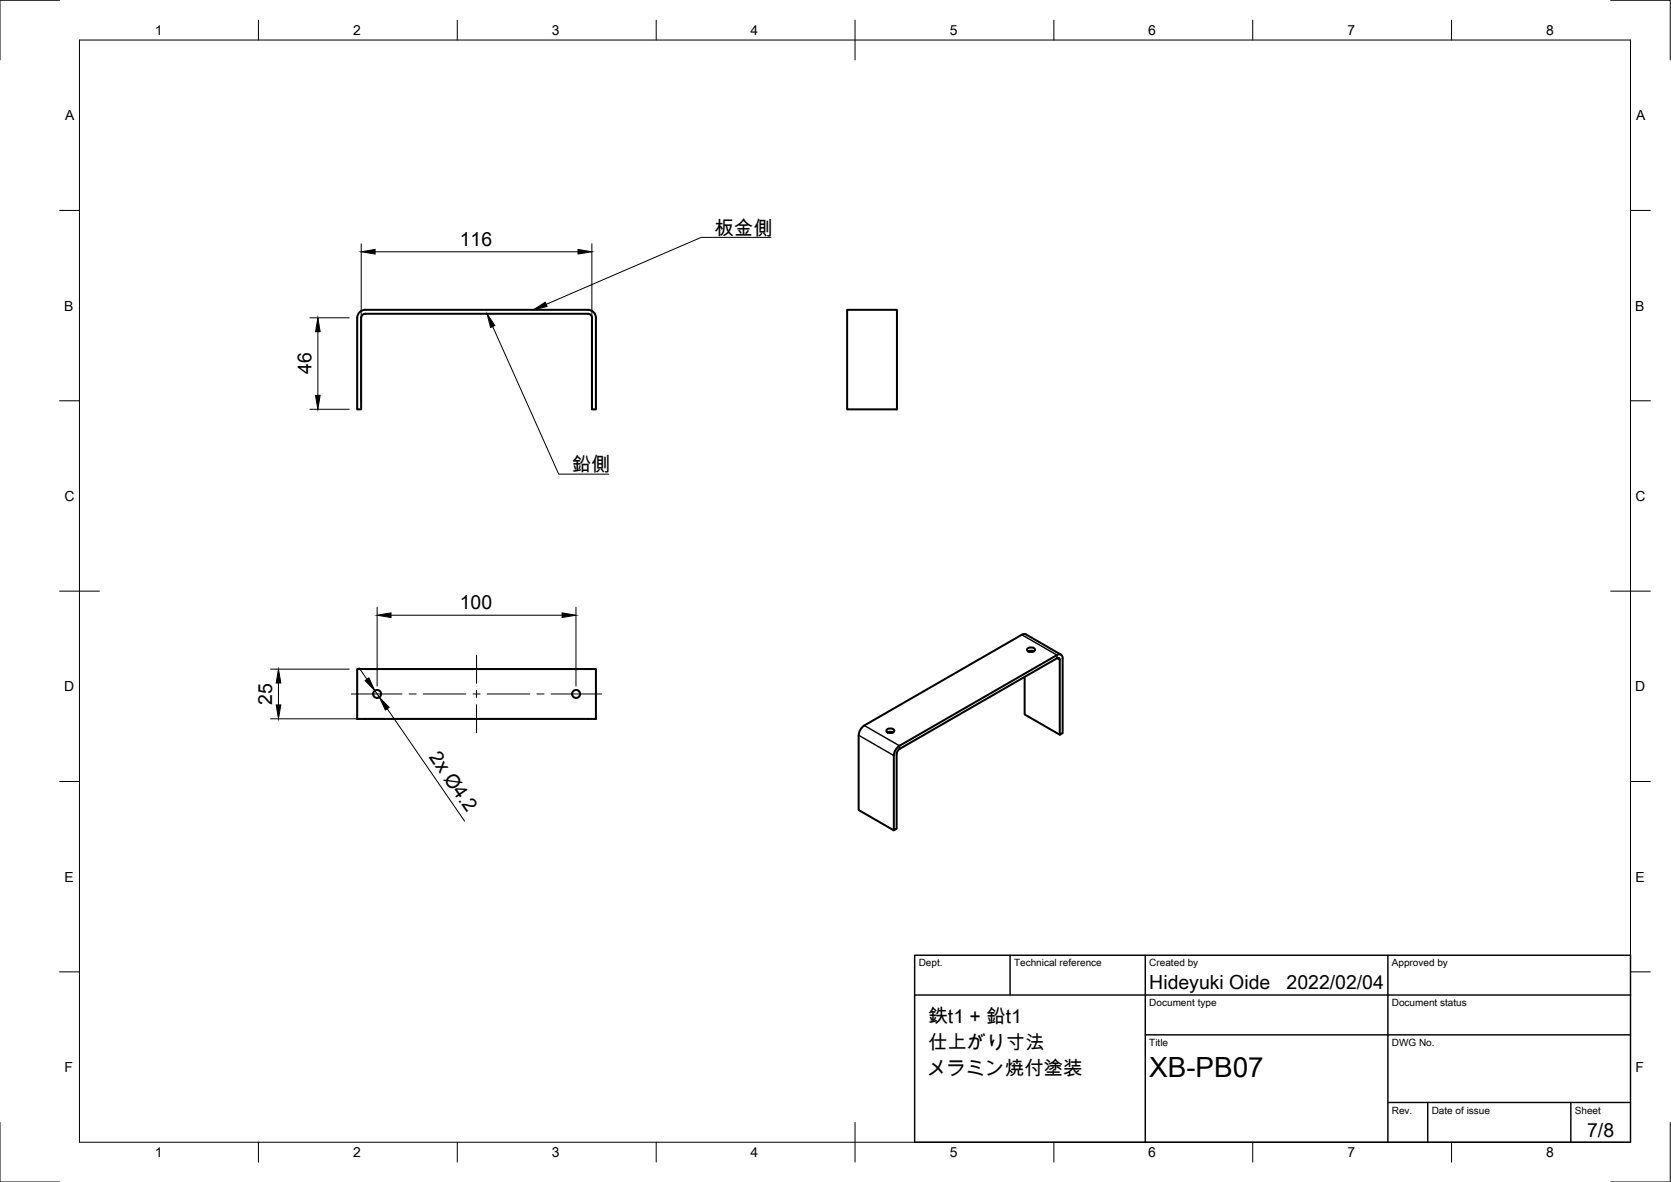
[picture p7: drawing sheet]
<svg xmlns="http://www.w3.org/2000/svg" width="420mm" height="297mm" viewBox="0 0 420 297" stroke-linecap="round" stroke-linejoin="round" font-family="sans-serif">
<g fill="none" stroke="#000" stroke-width=".51">
<path d="M89.8 79.9v23h1v-23M89.8 79.9a2 2 0 0 1 2-2h56a2 2 0 0 1 2 2M90.8 79.9a1.01 1.01 0 0 1 1-1h56a1.01 1.01 0 0 1 1 1M148.8 79.9v23h1v-23M213 77.9h12.5v25h-12.5zM256.9 159.5l-39.6 22.8-1 1.1-.4 1.4v18.8l8.8 5.1M256.9 159.5l.6-.2 .4 .1 8.9 5.1M89.8 168.1h60v12.6h-60zM257.6 170.1v9.4l8.9 5.1M258.3 163.1l.9-.4a.73 .73 0 0 1 1 .8l-1 .4a.73 .73 0 0 1-.9-.8zM258.5 163.7l.7-.2 .7 .2M267.2 165.4v18.8l-.7 .4v-18.8l-.1-.3-.3-.2-39.9 22.9-.5 .5-.2 .7"/>
<path d="M267.2 165.4a.86 .86 0 0 0-.4-.9 .86 .86 0 0 0-1 .1l-39.6 22.8-1 1.1-.4 1.4M222.9 183.4l1-.3a.73 .73 0 0 1 .9 .8l-.9 .3a.73 .73 0 0 1-1-.8zM223.2 184.1l.7-.2 .7 .2M225.4 189.4v18.9l-.7 .4v-18.8"/>
<circle cx="94.8" cy="174.4" r="1.01"/>
<circle cx="144.9" cy="174.4" r="1.01"/>
</g>
<path d="M256.9 159.5l8.9 5.1v.8l.7 .4M215.9 184.8l8.8 5.1M217.3 182.3l8.9 5.1v.8" fill="none" stroke="#000" stroke-width=".36"/>
<!-- layer: Border -->
<g fill="none" stroke="#000" stroke-width=".25">
<path d="M15 .1h-15v15M20 10.1h390v276.9h-390zM65 5.1v5M115 5.1v5M165 5.1v5M215 5.1v10M265 5.1v5M315 5.1v5M365 5.1v5M405 .1h15v15M15 52.9h5M410 52.9h5"/>
<path d="M15 100.7h5M410 100.7h5M15 148.6h10M405 148.6h10M15 196.4h5M410 196.4h5M15 244.2h5M410 244.2h5M0 282.1v14.9h15M65 287v5M115 287v5M165 287v5"/>
<path d="M215 282.1v9.9M265 287v5M315 287v5M365 287v5M420 282.1v14.9h-15"/>
</g>
<!-- layer: TitleBlock -->
<path d="M230 240.1h180v46.9h-180zM230 250h180M254 240.1v9.9M288 240.1v46.9M349 240.1v46.9M288 260.1h122M349 277.1h61M359 277.1v9.9M395 277.1v9.9" fill="none" stroke="#000" stroke-width=".36"/>
<!-- layer: Dimensions -->
<g fill="none" stroke="#000" stroke-width=".25">
<path d="M77.9 79.9h9.9M90.8 61.3v39.6M94.3 63.3h51M148.8 61.3v39.6M79.9 83.4v16M77.9 102.9h9.9M94.8 152.6v19.8M98.3 154.6h43M144.8 152.6v19.8M68 168.2h19.8M70 171.6v5.6M90.3 167.8l2 2.9"/>
<path d="M94.3 173.6l1.1 1.6M97.4 178.1l19.4 28.3M68 180.6h21.8"/>
</g>
<path d="M90.8 63.3l3.5-.6v1.1zM145.3 62.7l3.5 .6-3.5 .5zM79.3 99.4h1.2l-.6 3.5zM79.9 79.9l.6 3.5h-1.2zM94.8 154.6l3.5-.6v1.2zM141.3 154l3.5 .6-3.5 .6zM70 168.2l.6 3.4h-1.2zM69.4 177.2h1.2l-.6 3.4zM91.8 171l1-.6 1.5 3.2zM95.4 175.2l2.5 2.6-1 .6z" fill="#000" stroke="#000" stroke-width=".25"/>
<!-- layer: Center Lines -->
<path d="M88.3 174.4h12.8M102.8 174.4h1.8M106.4 174.4h10.7M118.9 174.4h1.8M119.8 164.6v7.1M119.8 173.5v1.8M119.8 177.1v7.1M122.5 174.4h10.7M135 174.4h1.8M138.6 174.4h12.7" fill="none" stroke="#000" stroke-width=".25"/>
<!-- layer: Annotations -->
<path d="M134.1 77.9l3-1.9 .5 1zM122.5 78.9l1.9 2.9-1 .5z" fill="#000" stroke="#000" stroke-width=".25"/>
<path d="M193.8 59.7h-17.5l-39 16.8M123.9 82.1l16.6 37.1h12.5" fill="none" stroke="#000" stroke-width=".25"/>
<text font-size="7" x="289" y="270.6">XB-PB07</text>
<g font-size="4.9">
<text x="179.6" y="58.9">板金側</text>
<text x="115.6" y="61.7">116</text>
<text x="78.4" y="94" transform="rotate(-90 78.4 94)">46</text>
<text x="143.7" y="118.5">鉛側</text>
<text x="115.6" y="153">100</text>
<text x="68.5" y="177.1" transform="rotate(-90 68.5 177.1)">25</text>
<text x="107.8" y="190.3" transform="rotate(55 107.8 190.3)">2x Ø4.2</text>
<text x="289" y="248.5">Hideyuki Oide</text>
<text x="323.5" y="248.5">2022/02/04</text>
<text x="233.5" y="257.1">鉄t1 + 鉛t1</text>
<text x="233.4" y="263.5">仕上がり寸法</text>
<text x="233.1" y="270.1">メラミン焼付塗装</text>
<text x="399.1" y="285.7">7/8</text>
</g>
<g font-size="3.5">
<text x="39" y="8.8">1</text>
<text x="88.8" y="8.8">2</text>
<text x="138.8" y="8.8">3</text>
<text x="188.7" y="8.8">4</text>
<text x="238.8" y="8.8">5</text>
<text x="288.7" y="8.8">6</text>
<text x="338.8" y="8.8">7</text>
<text x="388.8" y="8.8">8</text>
<text x="16.4" y="30.2">A</text>
<text x="411.4" y="30.2">A</text>
<text x="16.2" y="78">B</text>
<text x="411.2" y="78">B</text>
<text x="16.2" y="125.9">C</text>
<text x="411.2" y="125.9">C</text>
<text x="16.2" y="173.7">D</text>
<text x="411.2" y="173.7">D</text>
<text x="16.2" y="221.6">E</text>
<text x="411.2" y="221.6">E</text>
<text x="16.2" y="269.4">F</text>
<text x="411.2" y="269.4">F</text>
<text x="39" y="290.8">1</text>
<text x="88.8" y="290.8">2</text>
<text x="138.8" y="290.8">3</text>
<text x="188.7" y="290.8">4</text>
<text x="238.8" y="290.8">5</text>
<text x="288.7" y="290.8">6</text>
<text x="338.8" y="290.8">7</text>
<text x="388.8" y="290.8">8</text>
</g>
<g font-size="2.5">
<text x="231" y="242.9">Dept.</text>
<text x="255" y="242.9">Technical reference</text>
<text x="289" y="242.9">Created by</text>
<text x="350" y="242.9">Approved by</text>
<text x="289" y="252.8">Document type</text>
<text x="350" y="252.8">Document status</text>
<text x="289" y="262.9">Title</text>
<text x="350" y="262.9">DWG No.</text>
<text x="350" y="279.9">Rev.</text>
<text x="360" y="279.9">Date of issue</text>
<text x="396" y="279.9">Sheet</text>
</g>
</svg>
